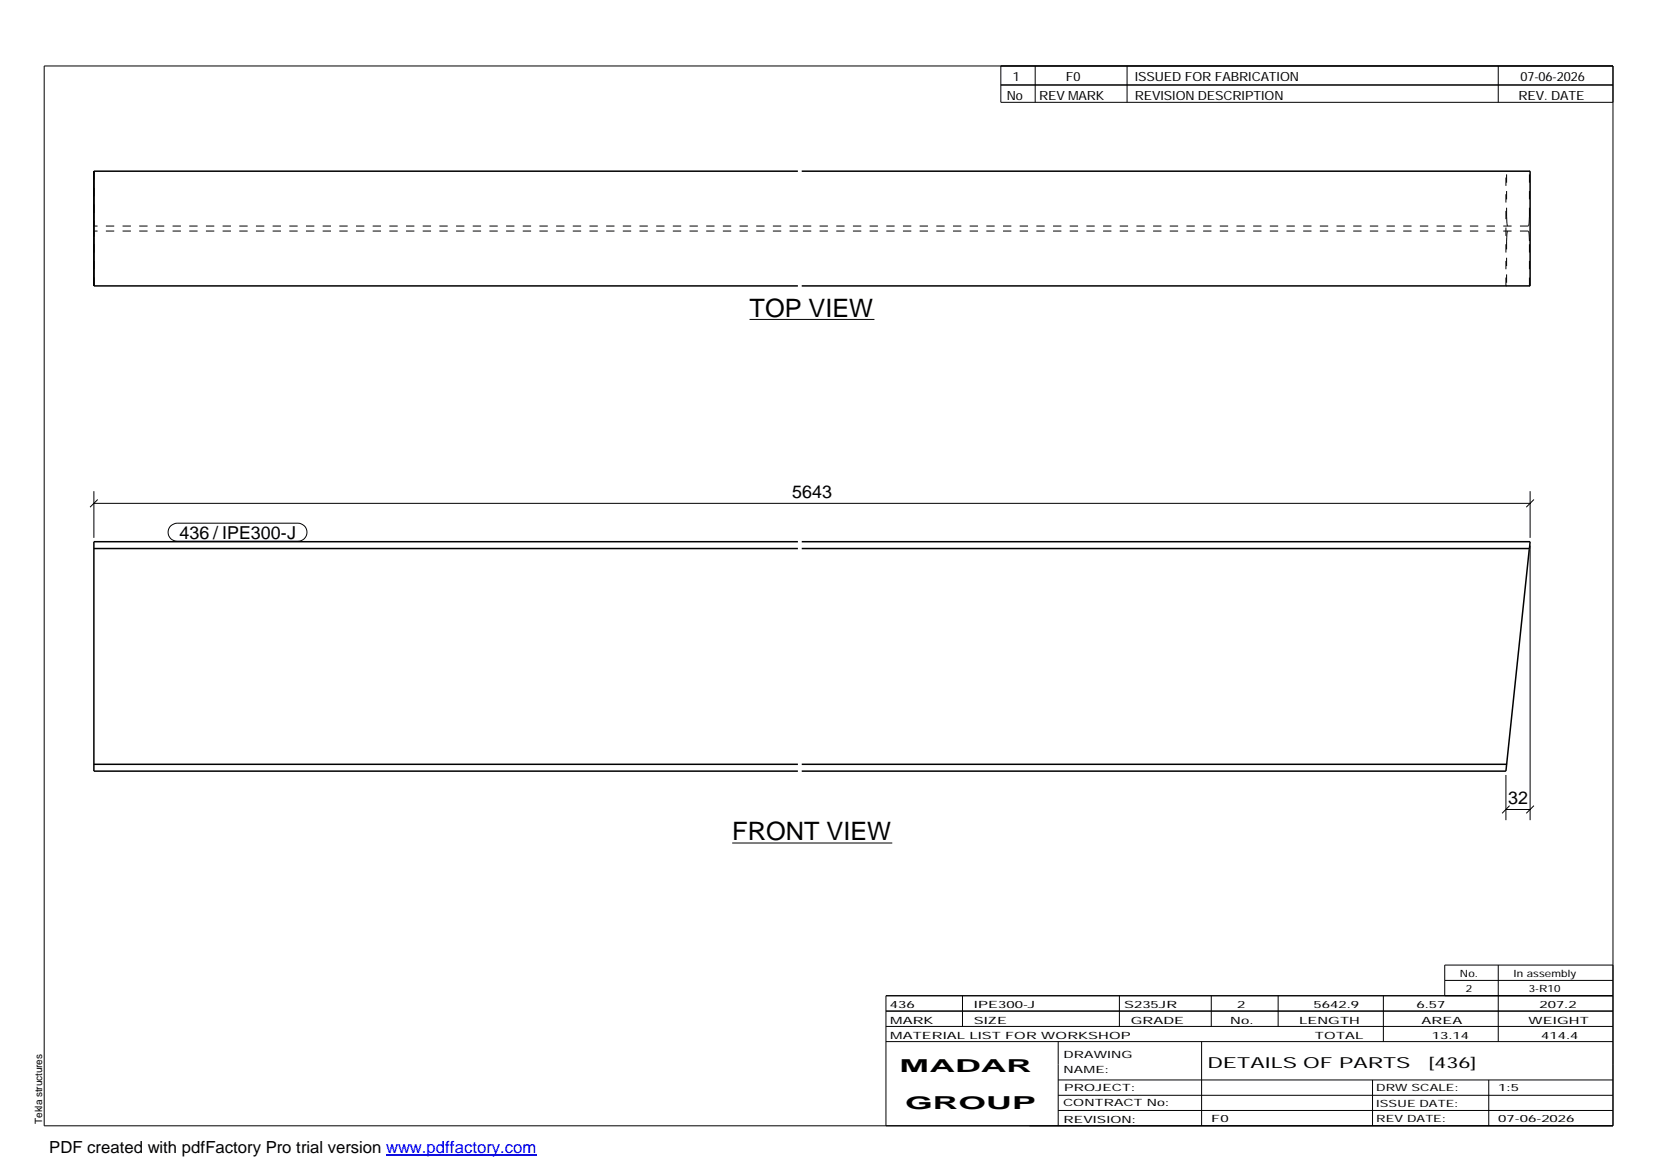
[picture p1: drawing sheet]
<svg xmlns="http://www.w3.org/2000/svg" width="420mm" height="297mm" viewBox="0 0 420 297" stroke-linecap="round" stroke-linejoin="round" font-family="sans-serif">
<path d="M202.6 43.5h-178.8v29.1h178.8M203.5 43.5h185v29.1h-185M23.8 139.3h178.8M202.6 137.5h-178.8v58.3h178.8M203.5 137.5h185l-.2 1.8M203.5 139.3h184.8M388.3 139.3l-6 56.5h-178.8M23.8 194h178.8M203.5 194h179" fill="none" stroke="#000" stroke-width=".38"/>
<g fill="none" stroke="#000" stroke-width=".25" stroke-dasharray="2.1 2.1" stroke-linecap="butt">
<path d="M23.8 43.5v13.9M23.8 43.5v12.3M23.8 58.7v.1M23.8 58.8v.6M23.8 59.4v.8M23.8 55.8v.9M23.8 56.7v.5M23.8 57.2v.2M202.6 57.4h-178.8M202.6 58.7h-178.8M382.5 54.8v-11.3M382.5 54.8v1"/>
<path d="M382.5 55.8l.1 .9M382.6 56.7l.1 .5M382.6 59.4l-.1 .8M382.7 57.2v.2M382.7 58.8l-.1 .6M382.7 58.7v.1M388 57.4l.1-.2M388 57.4h-184.5M388 58.7h-184.5M388.1 57.2l.1-.5M388.1 58.8l-.1-.1M388.2 56.7v-.9"/>
<path d="M388.2 59.4l-.1-.6M388.2 55.8l.1-1M388.3 54.8v-11.3M388.3 43.5h.2M23.8 72.6v-13.9M23.8 72.6v-12.4M382.3 72.6v-29.1M382.5 61.2v11.4M382.5 72.6h-.2M382.5 60.2v1M388.2 60.2v-.8M388.3 72.6v-11.4"/>
<path d="M388.3 61.2l-.1-1M388.5 72.6h-.2M382.5 193.9v.1"/>
</g>
<g fill="none" stroke="#000" stroke-width=".25">
<path d="M11.2 16.7h398.3v269.1h-398.3zM254.1 16.7v9.3h155.4M262.8 16.7v9.3M286.1 16.7v9.3M380.4 16.7v9.3M254.1 21.6h155.4M190.3 81.1h31.7M23.8 127.8h364.7M23.8 124.7v11.9M24.8 126.8l-1.9 2M43.3 133.5l.8-.5 .9-.2h30.6a2.29 2.29 0 0 1 2.3 2.3 2.29 2.29 0 0 1-2.3 2.3h-30.6a2.27 2.27 0 0 1-2.2-1.4 2.27 2.27 0 0 1 .5-2.5zM388.5 124.7v11.9"/>
<path d="M388.5 138.5v69.7M389.4 126.8l-1.9 2M382.3 196.8v11.4M185.9 214h40.6M382.3 205.5h6.2M383.2 204.5l-1.9 2M389.4 204.5l-1.9 2M224.9 256.7h184.6M244.3 252.8v7.8M284.2 252.8v7.8M307.5 252.8v7.8M324.5 252.8v7.8"/>
<path d="M351.2 252.8v11.6M366.8 248.9h42.7M380.4 245v19.4M409.5 245h-42.7v7.8M409.5 252.8h-184.6v33M224.9 264.4h184.6M224.9 260.6h184.6M268.6 264.4v21.4M268.6 274.2h140.9M268.6 278.1h140.9M305.1 264.4v21.4M348.4 274.2v11.6"/>
<path d="M378 274.2v11.6M268.6 281.9h140.9"/>
</g>
<path d="M98 293.3h38.2" fill="none" stroke="#00f" stroke-width=".3"/>
<g font-size="6.4">
<text x="190.3" y="80.4">TOP VIEW</text>
<text x="185.9" y="213.3">FRONT VIEW</text>
</g>
<g font-size="4.5">
<text x="201.1" y="126.4">5643</text>
<text x="45.6" y="136.8">436 / IPE300-J</text>
<text x="382.9" y="204.1">32</text>
<text x="228.4" y="272.3">MADAR</text>
<text x="229.8" y="281.6">GROUP</text>
</g>
<text font-size="4.2" x="12.5" y="292.7">PDF created with pdfFactory Pro trial version www.pdffactory.com</text>
<g font-size="3.9">
<text x="306.5" y="271.3">DETAILS OF PARTS</text>
<text x="362.7" y="271.3">[436]</text>
</g>
<g font-size="3.2">
<text x="257.1" y="20.5">1</text>
<text x="270.6" y="20.5">F0</text>
<text x="288.1" y="20.5">ISSUED FOR FABRICATION</text>
<text x="386" y="20.5">07-06-2026</text>
<text x="255.6" y="25.5">No</text>
<text x="263.8" y="25.5">REV MARK</text>
<text x="288.1" y="25.5">REVISION DESCRIPTION</text>
<text x="385.5" y="25.5">REV. DATE</text>
</g>
<g font-size="2.5">
<text x="370.6" y="247.9">No.</text>
<text x="372.1" y="251.8">2</text>
<text x="384.3" y="247.9">In assembly</text>
<text x="388.1" y="251.8">3-R10</text>
<text x="225.9" y="255.9">436</text>
<text x="247.3" y="255.9">IPE300-J</text>
<text x="285.4" y="255.9">S235JR</text>
<text x="314.1" y="255.9">2</text>
<text x="333.5" y="255.9">5642.9</text>
<text x="359.6" y="255.9">6.57</text>
<text x="390.8" y="255.9">207.2</text>
<text x="226" y="263.7">MATERIAL LIST FOR WORKSHOP</text>
<text x="226" y="259.9">MARK</text>
<text x="247.2" y="259.9">SIZE</text>
<text x="287.1" y="259.9">GRADE</text>
<text x="312.3" y="259.9">No.</text>
<text x="329.8" y="259.9">LENGTH</text>
<text x="333.8" y="263.7">TOTAL</text>
<text x="360.9" y="259.9">AREA</text>
<text x="363.5" y="263.7">13.14</text>
<text x="388.1" y="259.9">WEIGHT</text>
<text x="391.3" y="263.7">414.4</text>
<text x="270" y="268.5">DRAWING</text>
<text x="270" y="272.5">NAME:</text>
<text x="269.9" y="280.9">CONTRACT No:</text>
<text x="270.2" y="277">PROJECT:</text>
<text x="349.4" y="277.1">DRW SCALE:</text>
<text x="349.4" y="281">ISSUE DATE:</text>
<text x="380.4" y="277.1">1:5</text>
<text x="10.7" y="285.4" transform="rotate(-90 10.7 285.4)">Tekla structures</text>
<text x="270" y="285">REVISION:</text>
<text x="307.5" y="284.8">F0</text>
<text x="349.4" y="284.8">REV DATE:</text>
<text x="380.4" y="284.8">07-06-2026</text>
</g>
</svg>
